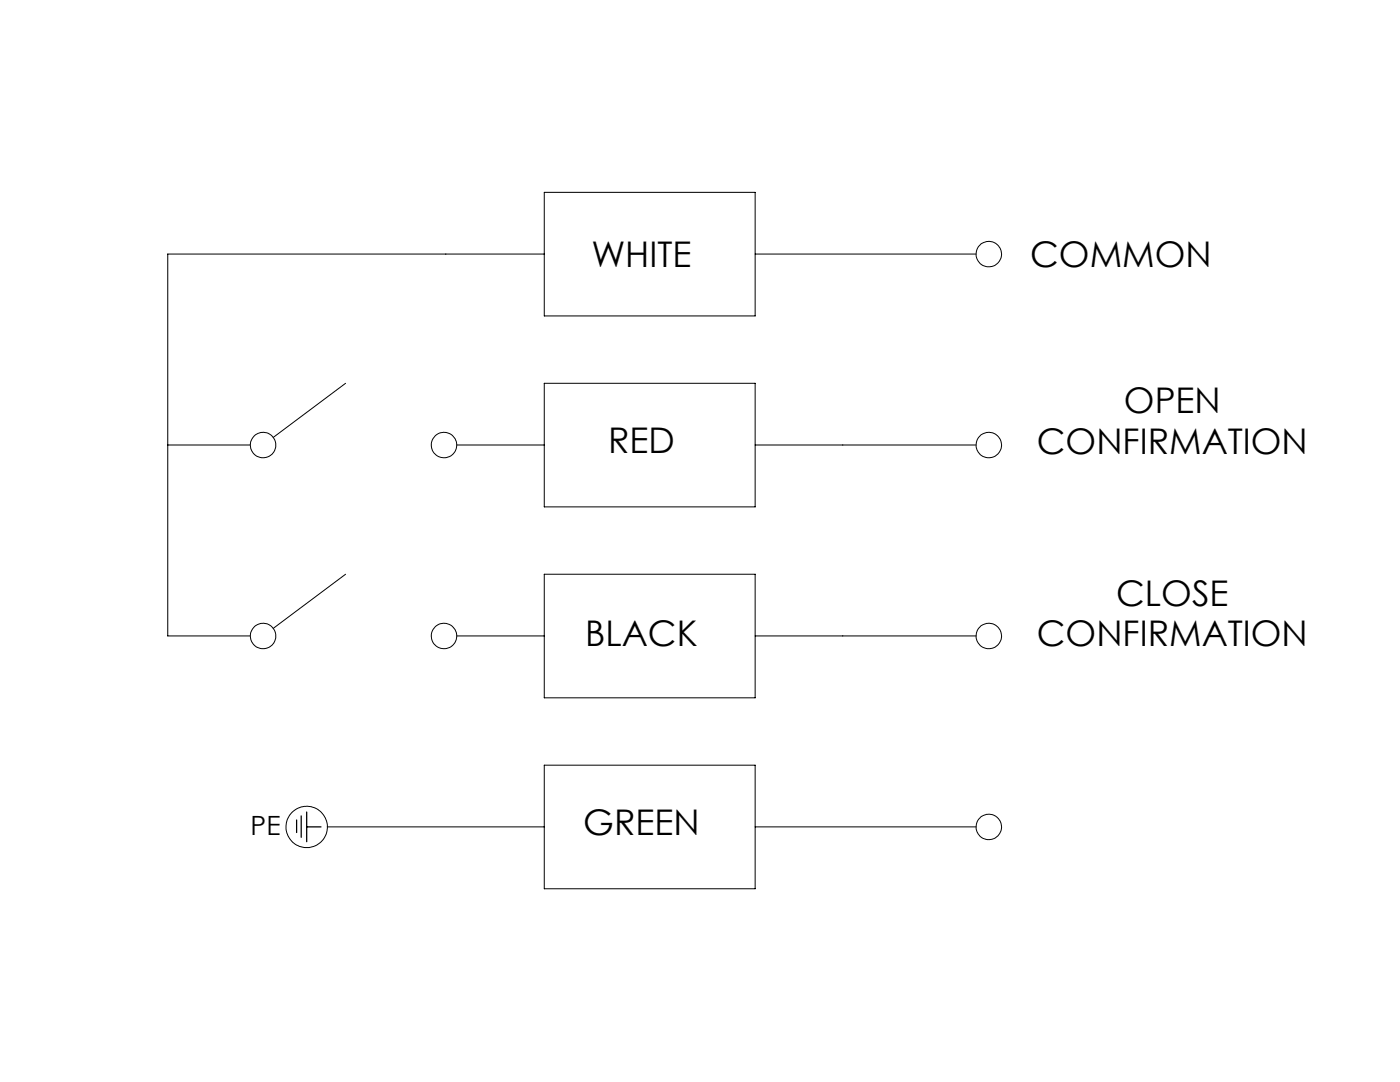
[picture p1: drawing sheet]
<svg xmlns="http://www.w3.org/2000/svg" width="279mm" height="216mm" viewBox="0 0 279 216" stroke-linecap="round" stroke-linejoin="round" font-family="sans-serif">
<g fill="none" stroke="#000" stroke-width=".2">
<path d="M108.6 38.4h42.1v24.6h-42.1zM108.6 50.7h-75.1v76.2h16.5M150.7 50.7h44.1M69 76.5l-14.5 10.8M108.6 76.5h42.1v24.6h-42.1zM33.5 88.8h16.5M91.2 88.8h17.4M150.7 88.8h44.1M69 114.6l-14.5 10.8M108.6 114.6h42.1v24.6h-42.1zM91.2 126.9h17.4M150.7 126.9h44.1"/>
<path d="M108.6 152.7h42.1v24.6h-42.1zM65.3 165h43.3M150.7 165h44.1"/>
<circle cx="197.4" cy="50.7" r="2.54"/>
<circle cx="52.5" cy="88.8" r="2.53"/>
<circle cx="88.6" cy="88.8" r="2.53"/>
<circle cx="197.4" cy="88.8" r="2.54"/>
<circle cx="52.5" cy="126.9" r="2.53"/>
<circle cx="88.6" cy="126.9" r="2.53"/>
<circle cx="197.4" cy="126.9" r="2.54"/>
<circle cx="61.2" cy="165" r="4.1"/>
<circle cx="197.4" cy="165" r="2.54"/>
</g>
<path d="M59.2 163.6v2.5M60.1 162.8v4.3M61.2 165h2.9M61.2 162v6" fill="none" stroke="#000" stroke-width=".25"/>
<g font-size="7.1">
<text x="118" y="53.2">WHITE</text>
<text x="205.6" y="53.3">COMMON</text>
<text x="224.3" y="82.5">OPEN</text>
<text x="121.3" y="90.5">RED</text>
<text x="206.9" y="90.5">CONFIRMATION</text>
<text x="222.8" y="120.9">CLOSE</text>
<text x="116.8" y="129">BLACK</text>
<text x="206.9" y="129">CONFIRMATION</text>
<text x="116.4" y="166.6">GREEN</text>
</g>
<text font-size="5.3" x="50" y="166.6">PE</text>
</svg>
